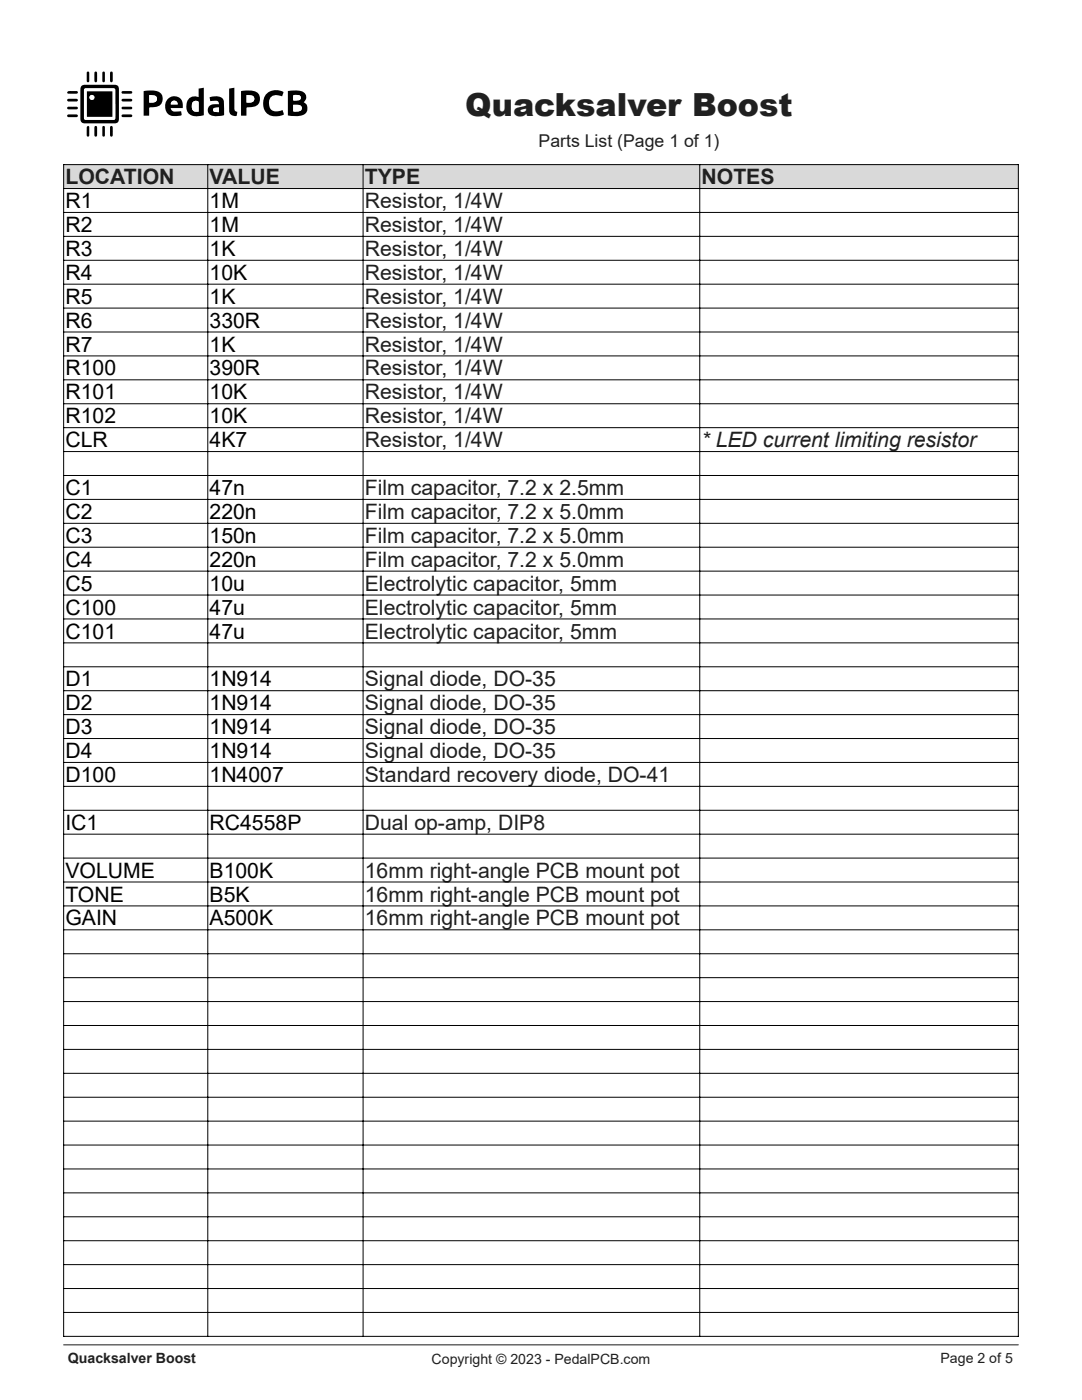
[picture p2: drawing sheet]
<svg xmlns="http://www.w3.org/2000/svg" width="216mm" height="279mm" viewBox="0 0 216 279" stroke-linecap="round" stroke-linejoin="round" font-family="sans-serif">
<path d="M12.7 268.4h190.5" fill="none" stroke="#231f20" stroke-width=".2"/>
<path d="M12.7 12.7v16.4h49.3v-16.4zM16.3 17.1a3.5 3.5 0 0 0-.3 2.2v3a3.4 3.4 0 0 0 .3 2.1 3.5 3.5 0 0 0 2.1 .2h3a3.5 3.5 0 0 0 2.1-.2l.2-.7v-5.4a.99 .99 0 0 0-.9-1.4h-4.4a3.5 3.5 0 0 0-2.1 .2zM57.4 18.2v4.8l1.6 .2a1.84 1.84 0 0 0 2.3-1.7 1.09 1.09 0 0 0-.7-1.1 1.31 1.31 0 0 0 .4-1.5 1.31 1.31 0 0 0-1.4-.8zM39.6 17.7v1.7a1.77 1.77 0 0 0-1.9 .3 1.77 1.77 0 0 0-.5 1.8 1.92 1.92 0 0 0 2.5 1.7l1-.2v-5.5zM28.7 18.2v4.9h1.1v-1.6l.2-.1a1.92 1.92 0 0 0 2.5-1.9 1.67 1.67 0 0 0-1.9-1.4zM48.1 18.2v4.9h1.1v-1.6a4.5 4.5 0 0 0 2.2-.6 1.7 1.7 0 0 0 .3-2 1.7 1.7 0 0 0-1.8-.8zM53.1 18.8a2.66 2.66 0 0 0-.3 3.2 2.66 2.66 0 0 0 3 1.2l.9-.4-.3-.8a1.79 1.79 0 0 1-2.6-.6l-.1-.3a1.58 1.58 0 0 1 .5-1.8 1.58 1.58 0 0 1 1.8-.1h.3l.3-.8a2.76 2.76 0 0 0-3.5 .4zM33.6 19.7a2.03 2.03 0 0 0-.4 2.5 2.03 2.03 0 0 0 2.4 .9l.6-.1-.1-.8-.9 .1a.86 .86 0 0 1-1.1-.7h2.4a1.78 1.78 0 0 0-.7-2.1 1.78 1.78 0 0 0-2.2 .2zM41.8 19.4l.2 .8 .8-.1a.64 .64 0 0 1 .9 .7 1.94 1.94 0 0 0-2.2 .8 1.21 1.21 0 0 0 1.4 1.6l1.8-.2v-2.2a1.44 1.44 0 0 0-2-1.6zM45.7 17.7v3.8a1.19 1.19 0 0 0 .3 1.3 1.19 1.19 0 0 0 1.2 .3l.2-.8a.59 .59 0 0 1-.6-.7v-4.1zM13.4 19.8v.3l.3 .2h1.5l.3-.3-.3-.3zM24.3 19.8v.3l.3 .2h1.5l.3-.3-.3-.3zM13.4 23v.3l.3 .1h1.5l.3-.3-.3-.3zM24.3 22.9v.4l.3 .1h1.5l.3-.3-.3-.3zM18.9 25.2l-.1 1.8 .3 .3 .2-.1 .1-.2v-1.5l-.1-.3zM18.9 14.3l-.1 1.8 .3 .3 .3-.3v-1.5l-.1-.3zM24.3 18.3v.3l.2 .1h1.6l.3-.3-.3-.2zM24.3 21.4v.3l.2 .1h1.6l.3-.3-.3-.2zM22.1 14.3l-.1 1.8 .2 .3 .3-.3v-1.5l-.1-.3zM22.1 25.2l-.1 1.8 .2 .3 .3-.3v-1.6l-.1-.2zM13.4 21.4v.3l.3 .1h1.5l.3-.2-.3-.3zM13.5 18.3l-.1 .3 .3 .1h1.5l.3-.3-.3-.2zM20.5 14.3l-.1 1.8 .3 .3 .2-.3v-1.5l-.1-.3zM17.4 25.2l-.1 1.8 .3 .3 .2-.3v-1.6l-.1-.2zM17.4 14.3l-.1 1.8 .3 .3 .2-.3v-1.5l-.1-.3zM20.5 25.2l-.1 1.8 .3 .3 .2-.3v-1.6l-.1-.2z" fill-rule="evenodd" fill="#fff"/>
<g fill="#000">
<path d="M13.5 18.3l1.7-.1 .3 .2-.3 .3h-1.5l-.3-.1z" fill-rule="evenodd"/>
<path d="M17.4 14.3h.3l.1 .3v1.5l-.2 .3-.3-.3z" fill-rule="evenodd"/>
<path d="M18.9 14.3h.4l.1 .3v1.5l-.3 .3-.3-.3z" fill-rule="evenodd"/>
<path d="M20.5 14.3h.3l.1 .3v1.5l-.2 .3-.3-.3z" fill-rule="evenodd"/>
<path d="M22.1 14.3h.3l.1 .3v1.5l-.3 .3-.2-.3z" fill-rule="evenodd"/>
<path d="M24.3 19.8l1.8-.1 .3 .3-.3 .3h-1.5l-.3-.2z" fill-rule="evenodd"/>
<path d="M24.3 18.3l1.8-.1 .3 .2-.3 .3h-1.6l-.2-.1z" fill-rule="evenodd"/>
<path d="M28.7 18.2l.2-.1a5.1 5.1 0 0 1 3 .4 1.71 1.71 0 0 1 .4 2 1.71 1.71 0 0 1-2 .9l-.5 .1v1.6h-1.1zM29.8 19v1.5a1.44 1.44 0 0 0 1.5-.5 .77 .77 0 0 0-.2-.8 .77 .77 0 0 0-.8-.2z" fill-rule="evenodd"/>
<path d="M39.6 17.7l1.1-.2v5.5a2.72 2.72 0 0 1-3.3-.7 2.21 2.21 0 0 1 1-3l1.2 .1zM38.5 20.3a1.19 1.19 0 0 0 .6 2h.5v-2a.78 .78 0 0 0-1.1 0z" fill-rule="evenodd"/>
<path d="M45.7 17.7l1.1-.2v4.1a.59 .59 0 0 0 .6 .7l-.2 .8a1.19 1.19 0 0 1-1.2-.3 1.19 1.19 0 0 1-.3-1.3z" fill-rule="evenodd"/>
<path d="M48.1 18.2l.2-.1a4.9 4.9 0 0 1 3.2 .5 1.7 1.7 0 0 1 .2 2 1.7 1.7 0 0 1-1.8 .8l-.7 .1v1.6h-1.1zM49.2 19v1.5a1.06 1.06 0 0 0 1.5-1 1.38 1.38 0 0 0-1.5-.5z" fill-rule="evenodd"/>
<path d="M57.4 18.2l1.7-.2a1.65 1.65 0 0 1 2 1.4l-.1 .4-.4 .6a1.41 1.41 0 0 1 .7 1.6 1.41 1.41 0 0 1-1.3 1.1l-1 .1-1.6-.2zM58.5 20.9v1.3l.7 .1a.74 .74 0 0 0 .9-.3 .74 .74 0 0 0 0-.9l-.6-.2zM58.6 19l-.1 .9a1.42 1.42 0 0 0 1.5-.2 .67 .67 0 0 0-.2-.7 .67 .67 0 0 0-.7-.1z" fill-rule="evenodd"/>
<path d="M13.4 21.4l1.8-.1 .3 .3-.3 .2h-1.5l-.3-.1z" fill-rule="evenodd"/>
<path d="M13.4 23l1.8-.2 .3 .3-.3 .3h-1.5l-.3-.1z" fill-rule="evenodd"/>
<path d="M13.4 19.8l1.8-.1 .3 .3-.3 .3h-1.5l-.3-.2z" fill-rule="evenodd"/>
<path d="M17.4 25.2h.3l.1 .2v1.6l-.2 .3-.3-.3z" fill-rule="evenodd"/>
<path d="M18.9 25.2h.4l.1 .3v1.5l-.1 .2-.2 .1-.3-.3z" fill-rule="evenodd"/>
<path d="M20.5 25.2h.3l.1 .2v1.6l-.2 .3-.3-.3z" fill-rule="evenodd"/>
<path d="M22.1 25.2h.3l.1 .2v1.6l-.3 .3-.2-.3z" fill-rule="evenodd"/>
<path d="M16.3 17.1a3.5 3.5 0 0 1 2.1-.2h3a3.6 3.6 0 0 1 2.1 .2l.2 .7v5.4a.99 .99 0 0 1-.9 1.4h-4.4a3.5 3.5 0 0 1-2.1-.2 3.4 3.4 0 0 1-.3-2.1v-3a3.5 3.5 0 0 1 .3-2.2zM16.9 17.7l-.1 .3v5.8l.4 .1h5.6l.2-.3v-5.8l-.4-.2z" fill-rule="evenodd"/>
<path d="M24.3 21.4l1.8-.1 .3 .2-.3 .3h-1.6l-.2-.1z" fill-rule="evenodd"/>
<path d="M24.3 22.9l1.8-.1 .3 .3-.3 .3h-1.5l-.3-.1z" fill-rule="evenodd"/>
<path d="M33.6 19.7a1.78 1.78 0 0 1 2.2-.2 1.78 1.78 0 0 1 .7 2.1h-2.4a1 1 0 0 0 1.4 .7l.6-.1 .1 .7a2.8 2.8 0 0 1-2.8-.3 2.32 2.32 0 0 1 .2-2.9zM34.2 20.3l-.1 .5h1.4a.7 .7 0 0 0-.5-.7 .7 .7 0 0 0-.8 .2z" fill-rule="evenodd"/>
<path d="M41.8 19.4a2.18 2.18 0 0 1 2.8 .6l.1 3a3.7 3.7 0 0 1-2.9-.2 1.24 1.24 0 0 1-.1-1.5 1.24 1.24 0 0 1 1.4-.5h.6a.74 .74 0 0 0-.4-.7 .74 .74 0 0 0-.8 0l-.5 .1zM42.6 21.6l-.1 .1a.41 .41 0 0 0 .3 .6l.9 .1v-.9z" fill-rule="evenodd"/>
<path d="M53.1 18.8a2.76 2.76 0 0 1 3.5-.4l-.3 .8h-.3a1.67 1.67 0 0 0-2.3 .7 1.67 1.67 0 0 0 .9 2.3h.7l1.1-.2 .3 .8a2.7 2.7 0 0 1-4.1-1.5v-1.3z" fill-rule="evenodd"/>
</g>
<g fill="#fff">
<path d="M16.9 17.7l5.7-.1 .4 .2v5.8l-.2 .3h-5.6l-.4-.1v-5.8zM17.3 18.2v5.1h5.1v-5.1z" fill-rule="evenodd"/>
<path d="M58.5 20.9h.7a.74 .74 0 0 1 .8 .2 .74 .74 0 0 1 .1 .9l-.5 .2h-1.1z" fill-rule="evenodd"/>
<path d="M58.6 19l.5-.1a.64 .64 0 0 1 .7 .2 .64 .64 0 0 1 .1 .8l-1.4 .1z" fill-rule="evenodd"/>
<path d="M38.5 20.3a.72 .72 0 0 1 1.1 .1v1.9a1.03 1.03 0 0 1-1.1-.2 1.03 1.03 0 0 1-.2-1.1z" fill-rule="evenodd"/>
<path d="M29.8 19h.5a.78 .78 0 0 1 1 .8 .78 .78 0 0 1-1.1 .7h-.4z" fill-rule="evenodd"/>
<path d="M49.2 19h.5a.79 .79 0 0 1 1 .8 .79 .79 0 0 1-1 .7h-.5z" fill-rule="evenodd"/>
<path d="M34.2 20.3a.7 .7 0 0 1 .8-.2 .7 .7 0 0 1 .5 .7h-1.4z" fill-rule="evenodd"/>
<path d="M42.6 21.6l1.1-.1v.9l-.9-.1a.42 .42 0 0 1-.3-.3 .42 .42 0 0 1 .1-.4z" fill-rule="evenodd"/>
</g>
<path d="M17.3 18.2v5.1h5.1v-5.1zM17.9 19.4a.49 .49 0 0 0 .9 0 .49 .49 0 0 0-.9 0z" fill-rule="evenodd" fill="#000"/>
<circle cx="18.3" cy="19.4" r=".49" fill="#fff"/>
<path d="M12.7 32.9h190.5v4.7h-190.5z" fill-rule="evenodd" fill="#d9d9d9"/>
<path d="M139.6 123.5v62.1h63.6v-62.1zM139.6 190.3v14.4h63.6v-14.4z" fill-rule="evenodd" fill="#fff"/>
<g fill="none" stroke="#000" stroke-width=".2">
<path d="M12.7 32.8v234M12.7 32.9h190.5M12.7 37.6h190.5M41.5 32.9v233.8M72.4 32.9v233.8M139.6 32.9v233.8M203.2 32.8v234M12.7 42.4h190.5M12.7 47.2h190.5M12.7 51.9h190.5M12.7 56.7h190.5M12.7 61.5h190.5"/>
<path d="M12.7 66.3h190.5M12.7 71h190.5M12.7 75.8h190.5M12.7 80.6h190.5M12.7 85.3h190.5M12.7 90.1h190.5M12.7 94.9h190.5M12.7 99.7h190.5M12.7 104.4h190.5M12.7 109.2h190.5M12.7 114h190.5M12.7 118.8h190.5"/>
<path d="M12.7 123.5h190.5M12.7 128.3h190.5M12.7 133.1h190.5M12.7 137.8h190.5M12.7 142.6h190.5M12.7 147.4h190.5M12.7 152.2h190.5M12.7 156.9h190.5M12.7 161.7h190.5M12.7 166.5h190.5M12.7 171.3h190.5M12.7 176h190.5"/>
<path d="M12.7 180.8h190.5M12.7 185.6h190.5M12.7 190.3h190.5M12.7 195.1h190.5M12.7 199.9h190.5M12.7 204.7h190.5M12.7 209.4h190.5M12.7 214.2h190.5M12.7 219h190.5M12.7 223.7h190.5M12.7 228.5h190.5M12.7 233.3h190.5"/>
<path d="M12.7 238.1h190.5M12.7 242.8h190.5M12.7 247.6h190.5M12.7 252.4h190.5M12.7 257.2h190.5M12.7 261.9h190.5M12.7 266.7h190.5"/>
</g>
<text font-size="6.3" fill="#231f20" x="92.8" y="23.1">Quacksalver Boost</text>
<g font-size="4.2" fill="#231f20">
<text x="13.1" y="36.8">LOCATION</text>
<text x="41.8" y="36.8">VALUE</text>
<text x="72.8" y="36.8">TYPE</text>
<text x="72.8" y="41.5">Resistor, 1/4W</text>
<text x="140" y="36.8">NOTES</text>
<text x="72.8" y="46.3">Resistor, 1/4W</text>
<text x="72.8" y="51.1">Resistor, 1/4W</text>
<text x="72.8" y="55.8">Resistor, 1/4W</text>
<text x="72.8" y="60.6">Resistor, 1/4W</text>
<text x="72.8" y="65.4">Resistor, 1/4W</text>
<text x="72.8" y="70.2">Resistor, 1/4W</text>
<text x="72.8" y="74.9">Resistor, 1/4W</text>
<text x="72.8" y="79.7">Resistor, 1/4W</text>
<text x="72.8" y="84.5">Resistor, 1/4W</text>
<text x="72.8" y="89.3">Resistor, 1/4W</text>
<text x="140" y="89.3">* LED current limiting resistor</text>
<text x="72.8" y="98.8">Film capacitor, 7.2 x 2.5mm</text>
<text x="72.8" y="103.6">Film capacitor, 7.2 x 5.0mm</text>
<text x="72.8" y="108.3">Film capacitor, 7.2 x 5.0mm</text>
<text x="72.8" y="113.1">Film capacitor, 7.2 x 5.0mm</text>
<text x="72.8" y="117.9">Electrolytic capacitor, 5mm</text>
<text x="72.8" y="122.7">Electrolytic capacitor, 5mm</text>
<text x="72.8" y="127.4">Electrolytic capacitor, 5mm</text>
<text x="72.8" y="137">Signal diode, DO-35</text>
<text x="72.8" y="141.7">Signal diode, DO-35</text>
<text x="72.8" y="146.5">Signal diode, DO-35</text>
<text x="72.8" y="151.3">Signal diode, DO-35</text>
<text x="72.8" y="156.1">Standard recovery diode, DO-41</text>
<text x="72.8" y="165.6">Dual op-amp, DIP8</text>
<text x="72.8" y="175.2">16mm right-angle PCB mount pot</text>
<text x="72.8" y="179.9">16mm right-angle PCB mount pot</text>
<text x="72.8" y="184.7">16mm right-angle PCB mount pot</text>
</g>
<g font-size="4.2">
<text x="13.1" y="41.5">R1</text>
<text x="41.8" y="41.5">1M</text>
<text x="13.1" y="46.3">R2</text>
<text x="41.8" y="46.3">1M</text>
<text x="13.1" y="51.1">R3</text>
<text x="41.8" y="51.1">1K</text>
<text x="13.1" y="55.8">R4</text>
<text x="41.8" y="55.8">10K</text>
<text x="13.1" y="60.6">R5</text>
<text x="13.1" y="65.4">R6</text>
<text x="41.8" y="60.6">1K</text>
<text x="41.8" y="65.4">330R</text>
<text x="13.1" y="70.2">R7</text>
<text x="41.8" y="70.2">1K</text>
<text x="13.1" y="74.9">R100</text>
<text x="41.8" y="74.9">390R</text>
<text x="13.1" y="79.7">R101</text>
<text x="41.8" y="79.7">10K</text>
<text x="13.1" y="84.5">R102</text>
<text x="13.1" y="89.3">CLR</text>
<text x="41.8" y="84.5">10K</text>
<text x="41.8" y="89.3">4K7</text>
<text x="13.1" y="98.8">C1</text>
<text x="41.8" y="98.8">47n</text>
<text x="13.1" y="103.6">C2</text>
<text x="41.8" y="103.6">220n</text>
<text x="13.1" y="108.3">C3</text>
<text x="13.1" y="113.1">C4</text>
<text x="41.8" y="108.3">150n</text>
<text x="41.8" y="113.1">220n</text>
<text x="13.1" y="117.9">C5</text>
<text x="41.8" y="117.9">10u</text>
<text x="13.1" y="122.7">C100</text>
<text x="41.8" y="122.7">47u</text>
<text x="13.1" y="127.4">C101</text>
<text x="41.8" y="127.4">47u</text>
<text x="13.1" y="137">D1</text>
<text x="41.8" y="137">1N914</text>
<text x="13.1" y="141.7">D2</text>
<text x="41.8" y="141.7">1N914</text>
<text x="13.1" y="146.5">D3</text>
<text x="41.8" y="146.5">1N914</text>
<text x="13.1" y="151.3">D4</text>
<text x="41.8" y="151.3">1N914</text>
<text x="13.1" y="156.1">D100</text>
<text x="41.8" y="156.1">1N4007</text>
<text x="13.1" y="165.6">IC1</text>
<text x="41.8" y="165.6">RC4558P</text>
<text x="13.1" y="175.2">VOLUME</text>
<text x="13.1" y="179.9">TONE</text>
<text x="41.8" y="175.2">B100K</text>
<text x="41.8" y="179.9">B5K</text>
<text x="13.1" y="184.7">GAIN</text>
<text x="41.8" y="184.7">A500K</text>
</g>
<text font-size="3.5" fill="#231f20" x="107.5" y="29.3">Parts List (Page 1 of 1)</text>
<g font-size="2.8" fill="#231f20">
<text x="13.5" y="272">Quacksalver Boost</text>
<text x="86.1" y="272.2">Copyright © 2023 - PedalPCB.com</text>
<text x="187.7" y="272">Page 2 of 5</text>
</g>
</svg>
